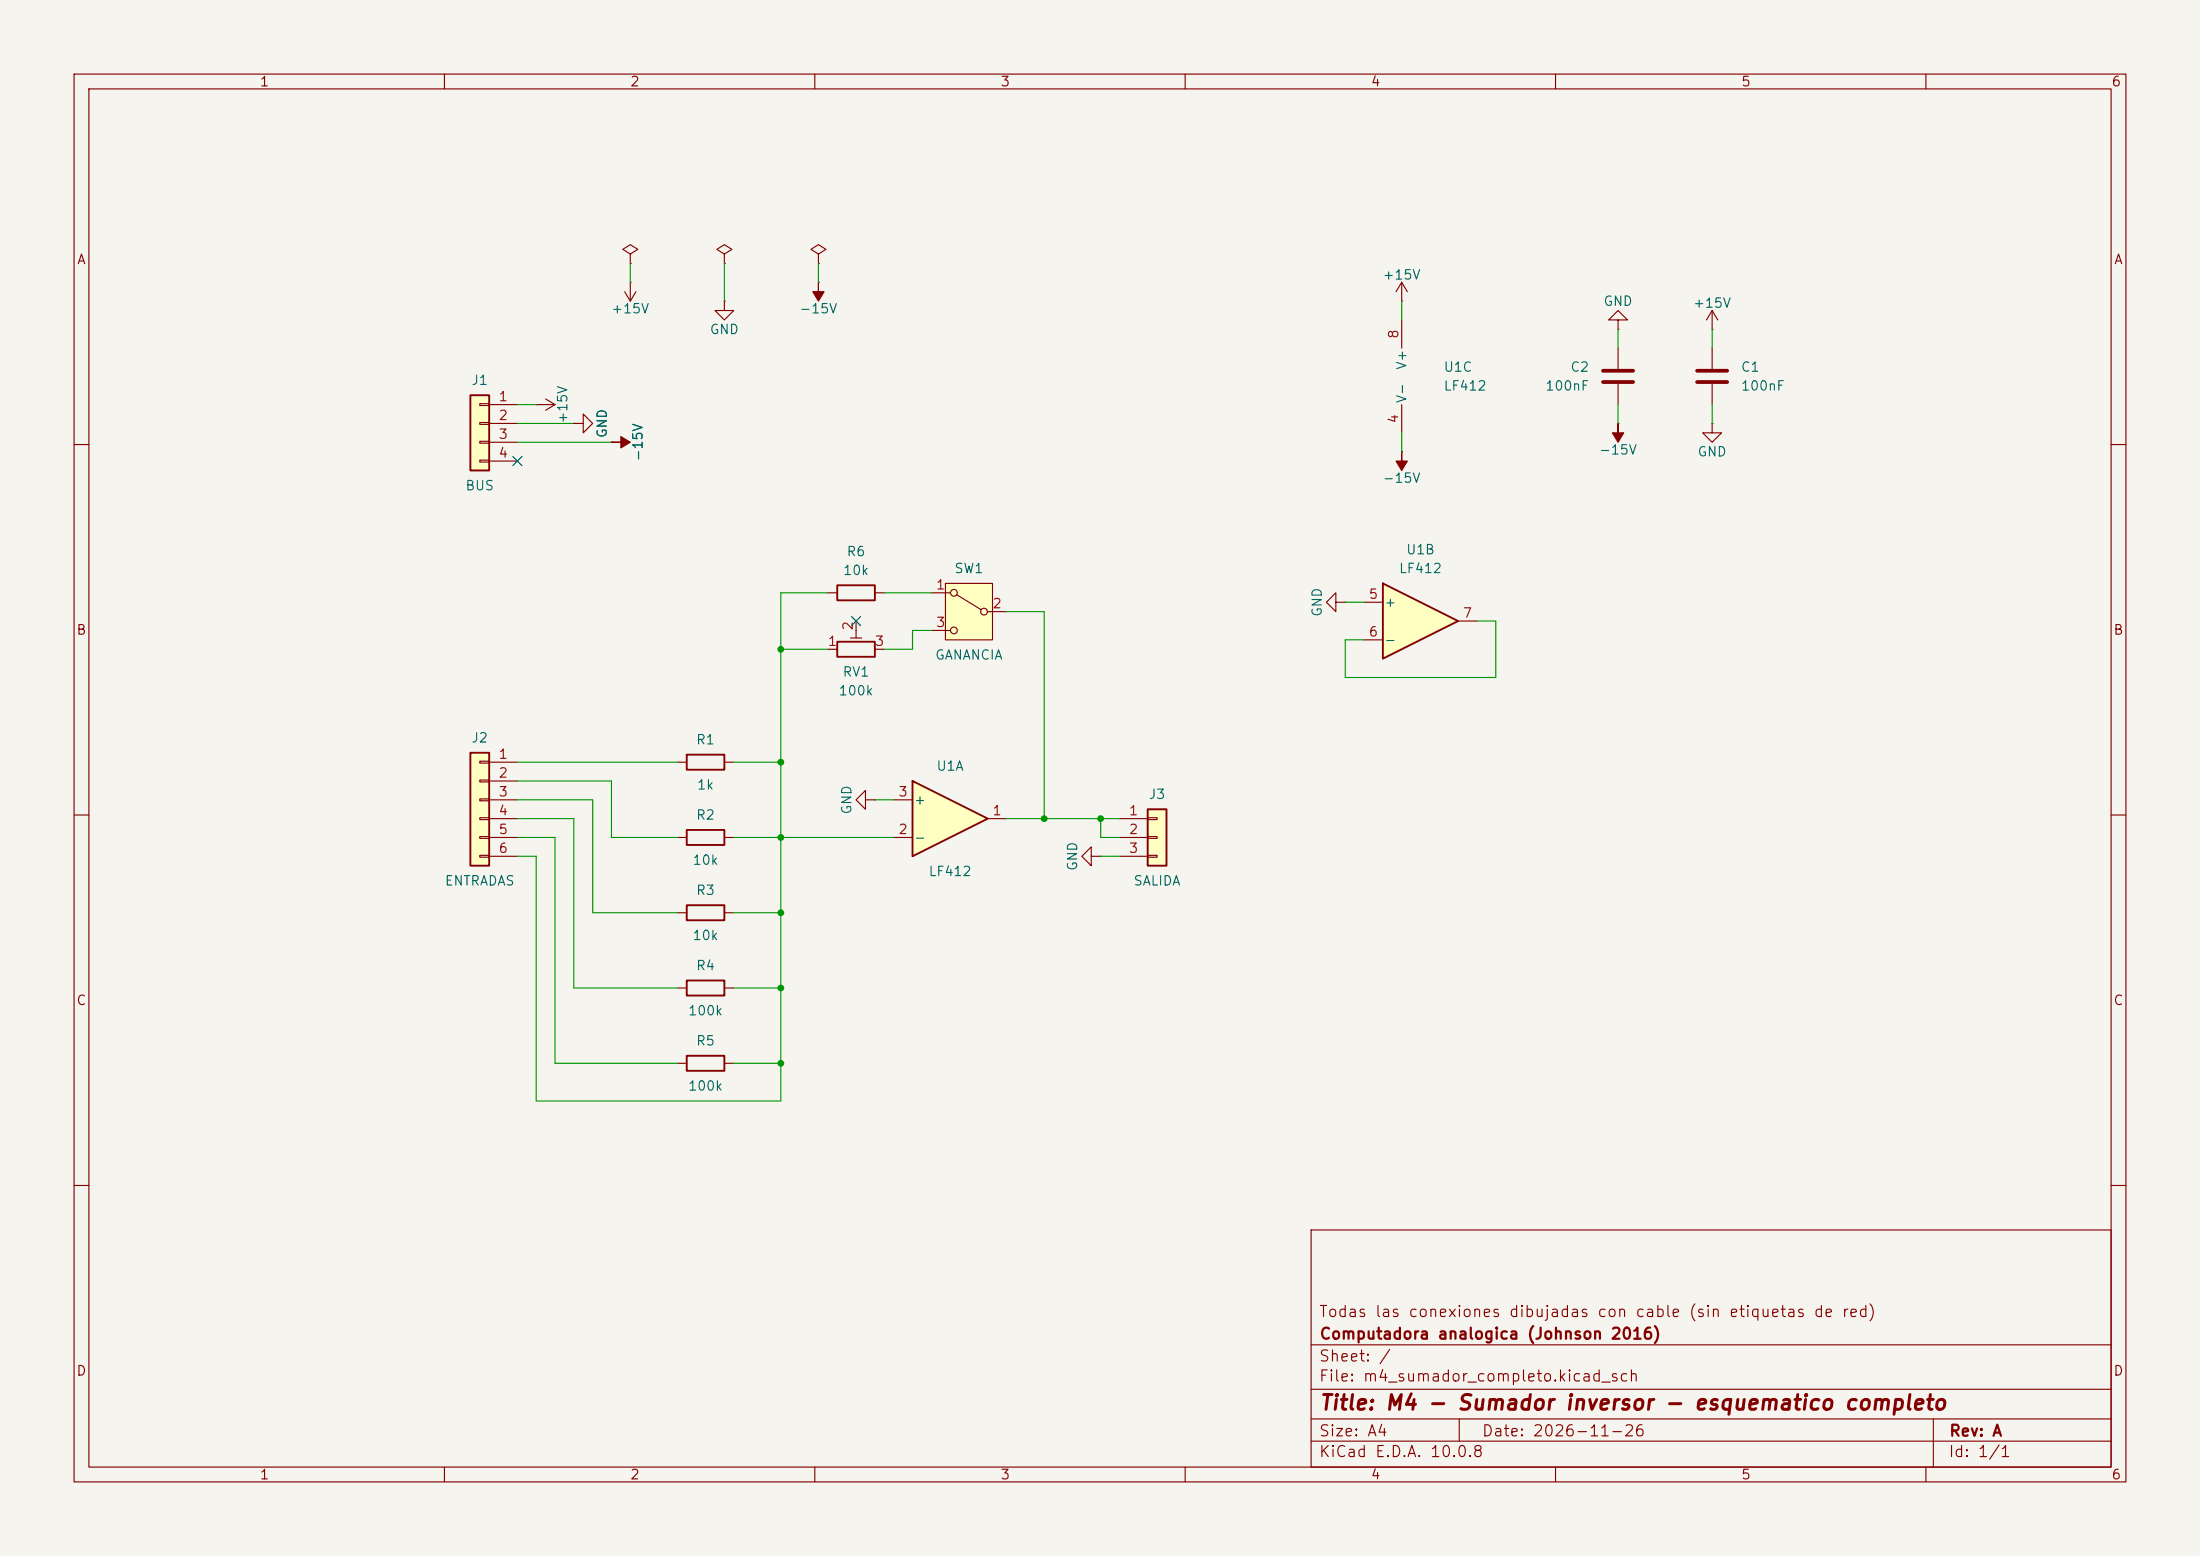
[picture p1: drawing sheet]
<svg xmlns="http://www.w3.org/2000/svg" width="297mm" height="210mm" viewBox="0 0 297 210" stroke-linecap="round" stroke-linejoin="round" font-family="sans-serif">
<path d="M0 0h297v210h-297z" fill="#f5f4ef" stroke="#f5f4ef" stroke-width=".14"/>
<g fill="none" stroke="#840000" stroke-width=".15">
<path d="M10 10h277v190h-277zM12 12h273v186h-273zM60 10v2M110 10v2M160 10v2M210 10v2M260 10v2M189.2 38.1l-.7 1.3M189.2 38.1l.8 1.3M189.2 38.1v2.5M189.2 40.6h.1M218.4 43.2h1.3l-1.3-1.3-1.2 1.3h1.2v1.3"/>
<path d="M218.4 44.5h.1M231.1 57.2v1.2h1.3l-1.3 1.3-1.2-1.3h1.2M231.1 57.2h.1M231.1 44.5h.1M231.1 41.9v2.6M231.1 47v2.8M231.1 51.8v2.8M231.1 41.9l-.7 1.3M231.1 41.9l.8 1.3M10 60h2M285 60h2M180.3 81.3v-1.3l-1.2 1.3 1.2 1.3v-1.3h1.3"/>
<path d="M181.6 81.3h.1M10 110h2M285 110h2M10 160h2M177 166h108v32h-108zM285 160h2M60 198v2M110 198v2M160 198v2M177 194.5h108M177 191.5h108M177 187.5h108"/>
<path d="M177 181.5h108M197 191.5v3M210 198v2M260 198v2M261 191.5v6.5"/>
</g>
<path d="M229.1 50h4.1M229.1 51.6h4.1" fill="none" stroke="#840000" stroke-width=".51"/>
<path d="M186.7 78.7l10.1 5.1-10.1 5.1z" fill="#ffffc2"/>
<path d="M186.7 78.7l10.1 5.1-10.1 5.1z" fill="none" stroke="#840000" stroke-width=".25"/>
<path d="M218.4 57.2h.1M189.2 61h.1M184.1 81.3h2.6M184.1 86.4h2.6M196.8 83.8h2.6" fill="none" stroke="#840000" stroke-width=".15"/>
<g fill="#840000" stroke="#840000" stroke-width=".15">
<path d="M189.2 61v1.2h.8l-.8 1.3-.7-1.3h.7z"/>
<path d="M218.4 57.2v1.2h.8l-.8 1.3-.7-1.3h.7z"/>
</g>
<path d="M154.9 109.2h2.6v7.6h-2.6z" fill="#ffffc2"/>
<path d="M154.9 109.2h2.6v7.6h-2.6z" fill="none" stroke="#840000" stroke-width=".25"/>
<path d="M85.1 34.3l1-.6-1-.7-1 .7 1 .6v1.3M85.1 35.6h.1M147.3 115.6v-1.3l-1.3 1.3 1.3 1.2v-1.2h1.3M148.6 115.6h.1M151.1 110.5h3.8M151.1 113h3.8M151.1 115.6h3.8M154.9 110.4h1.3v.2h-1.3zM154.9 112.9h1.3v.3h-1.3zM154.9 115.4h1.3v.3h-1.3z" fill="none" stroke="#840000" stroke-width=".15"/>
<path d="M123.2 105.4l10.1 5.1-10.1 5.1z" fill="#ffffc2"/>
<path d="M123.2 105.4l10.1 5.1-10.1 5.1z" fill="none" stroke="#840000" stroke-width=".25"/>
<path d="M120.6 113h2.6M120.6 108h2.6M133.3 110.5h2.6" fill="none" stroke="#840000" stroke-width=".15"/>
<path d="M127.6 78.7h6.4v7.7h-6.4z" fill="#ffffc2"/>
<g fill="none" stroke="#840000" stroke-width=".15">
<path d="M189.2 43.2v3.8M189.2 54.6v3.8M218.4 47v2.8M218.4 51.8v2.8M127.6 78.7h6.4v7.7h-6.4zM125.7 80h2.6M125.7 85.1h2.6M129.2 80.3l3.3 2M133.3 82.6h2.6"/>
<circle cx="128.8" cy="80" r=".46"/>
<circle cx="128.8" cy="85.1" r=".46"/>
<circle cx="132.8" cy="82.6" r=".46"/>
</g>
<path d="M216.4 50h4.1M216.4 51.6h4.1" fill="none" stroke="#840000" stroke-width=".51"/>
<path d="M63.5 101.6h2.5v15.2h-2.5z" fill="#ffffc2"/>
<path d="M113 79h5.1v2h-5.1zM113 86.6h5.1v2h-5.1zM63.5 101.6h2.5v15.2h-2.5zM92.7 101.9h5.1v2h-5.1zM92.7 112h5.1v2h-5.1zM92.7 122.2h5.1v2h-5.1zM92.7 132.3h5.1v2.1h-5.1zM92.7 142.5h5.1v2h-5.1z" fill="none" stroke="#840000" stroke-width=".25"/>
<g fill="none" stroke="#840000" stroke-width=".15">
<path d="M72.4 54.6h.1M72.4 54.6h2.5M73.7 53.8l1.2 .8M74.9 54.6l-1.2 .8M82.5 59.7h.1M111.8 80h1.2M111.8 87.6h1.2M114.8 86.1h1.5M115.6 83.8v2.3M118.1 80h1.3M118.1 87.6h1.3M64.8 102.7h1.2v.3h-1.2z"/>
<path d="M64.8 105.3h1.2v.2h-1.2zM64.8 107.8h1.2v.3h-1.2zM64.8 110.4h1.2v.2h-1.2zM64.8 112.9h1.2v.3h-1.2zM64.8 115.4h1.2v.3h-1.2zM66 102.9h3.8M66 105.4h3.8M66 108h3.8M66 110.5h3.8M66 113h3.8M66 115.6h3.8M91.4 102.9h1.3"/>
<path d="M91.4 113h1.3M97.8 102.9h1.3M97.8 113h1.3M116.8 108v-1.3l-1.2 1.3 1.2 1.2v-1.2h1.3M118.1 108h.1M91.4 123.2h1.3M91.4 133.4h1.3M97.8 123.2h1.3M97.8 133.4h1.3M91.4 143.5h1.3M97.8 143.5h1.3"/>
</g>
<path d="M82.5 59.7h1.3v-.8l1.3 .8-1.3 .8v-.8z" fill="#840000" stroke="#840000" stroke-width=".15"/>
<path d="M63.5 53.3h2.5v10.2h-2.5z" fill="#ffffc2"/>
<path d="M63.5 53.3h2.5v10.2h-2.5z" fill="none" stroke="#840000" stroke-width=".25"/>
<g fill="none" stroke="#840000" stroke-width=".15">
<path d="M84.3 39.4l.8 1.2M85.1 38.1h.1M85.1 38.1v2.5M85.9 39.4l-.8 1.2M97.8 34.3l1-.6-1-.7-1 .7 1 .6v1.3M97.8 35.6h.1M110.5 34.3l1-.6-1-.7-1 .7 1 .6v1.3M110.5 35.6h.1M110.5 38.1h.1M64.8 54.5h1.2v.2h-1.2zM64.8 57h1.2v.3h-1.2zM64.8 59.6h1.2v.2h-1.2z"/>
<path d="M66 54.6h3.8M66 57.2h3.8M66 59.7h3.8M77.5 57.2h1.2v-1.3l1.3 1.3-1.3 1.2v-1.2M77.5 57.2h.1M82.5 59.7h.1M97.8 40.6v1.3h1.3l-1.3 1.3-1.3-1.3h1.3M97.8 40.6h.1M64.8 62.1h1.2v.3h-1.2zM66 62.2h3.8"/>
</g>
<path d="M110.5 38.1v1.3h.8l-.8 1.2-.8-1.2h.8z" fill="#840000" stroke="#840000" stroke-width=".15"/>
<g fill="none" stroke="#009600" stroke-width=".15">
<path d="M85.1 35.6v2.5M97.8 35.6v5M110.5 35.6v2.5M69.8 57.2h7.7M69.8 54.6h2.6M69.8 59.7h12.7M189.2 40.6v2.6M189.2 58.4v2.6M218.4 44.5v2.5M218.4 54.6v2.6M231.1 44.5v2.5M231.1 54.6v2.6"/>
<path d="M105.4 87.6h6.4M111.8 80h-6.4v68.6h-33v-33h-2.6M119.4 80h6.3M125.7 85.1h-2.5v2.5h-3.8M135.9 82.6h5.1v27.9M181.6 81.3h2.5M199.4 83.8h2.5v7.6h-20.3v-5h2.5M69.8 113h5.1v30.5h16.5M69.8 105.4h12.7v7.6h8.9M69.8 108h10.2v15.2h11.4M69.8 110.5h7.7v22.9h13.9M69.8 102.9h21.6"/>
<path d="M99.1 113h21.5M99.1 102.9h6.3M118.1 108h2.5M135.9 110.5h15.2M148.6 110.5v2.5h2.5M148.6 115.6h2.5M99.1 133.4h6.3M99.1 123.2h6.3M99.1 143.5h6.3"/>
</g>
<path d="M69.2 61.6l1.3 1.2M70.5 61.6l-1.3 1.2M115 83.2l1.2 1.2M116.2 83.2l-1.2 1.2" fill="none" stroke="#000084" stroke-width=".15"/>
<g fill="#009600">
<circle cx="148.6" cy="110.5" r=".46"/>
<circle cx="105.4" cy="87.6" r=".46"/>
<circle cx="105.4" cy="102.9" r=".46"/>
<circle cx="141" cy="110.5" r=".46"/>
<circle cx="105.4" cy="123.2" r=".46"/>
<circle cx="105.4" cy="143.5" r=".46"/>
<circle cx="105.4" cy="133.4" r=".46"/>
<circle cx="105.4" cy="113" r=".46"/>
</g>
<text font-size="2" fill="#840000" x="178" y="190.8">Title: M4 - Sumador inversor - esquematico completo</text>
<g font-size="1.5" fill="#840000">
<text x="178" y="178.1">Todas las conexiones dibujadas con cable (sin etiquetas de red)</text>
<text x="178" y="184.1">Sheet: /</text>
<text x="178" y="181.1">Computadora analogica (Johnson 2016)</text>
<text x="178" y="186.8">File: m4_sumador_completo.kicad_sch</text>
<text x="178" y="197">KiCad E.D.A. 10.0.8</text>
<text x="178" y="194.2">Size: A4</text>
<text x="200" y="194.2">Date: 2026-11-26</text>
<text x="263" y="197">Id: 1/1</text>
<text x="263" y="194.2">Rev: A</text>
</g>
<g font-size="1.3" fill="#840000">
<text x="35" y="12">1</text>
<text x="85" y="12">2</text>
<text x="135" y="12">3</text>
<text x="185" y="12">4</text>
<text x="235" y="12">5</text>
<text x="285" y="12">6</text>
<text x="10.3" y="36">A</text>
<text x="285.3" y="36">A</text>
<text x="10.2" y="86">B</text>
<text x="285.2" y="86">B</text>
<text x="10.2" y="136">C</text>
<text x="285.2" y="136">C</text>
<text x="10.2" y="186">D</text>
<text x="285.2" y="186">D</text>
<text x="35" y="200">1</text>
<text x="85" y="200">2</text>
<text x="135" y="200">3</text>
<text x="185" y="200">4</text>
<text x="235" y="200">5</text>
<text x="285" y="200">6</text>
</g>
<g font-size="1.3" fill="#006464">
<text x="186.6" y="38">+15V</text>
<text x="216.4" y="41.6">GND</text>
<text x="228.5" y="41.9">+15V</text>
<text x="82.4" y="42.6">+15V</text>
<text x="95.7" y="45.4">GND</text>
<text x="107.8" y="42.6">-15V</text>
<text x="63.6" y="52.3">J1</text>
<text x="190.2" y="50" transform="rotate(-90 190.2 50)">V+</text>
<text x="194.8" y="50.5">U1C</text>
<text x="194.8" y="53">LF412</text>
<text x="208.5" y="53">100nF</text>
<text x="211.9" y="50.5">C2</text>
<text x="234.9" y="50.5">C1</text>
<text x="234.9" y="53">100nF</text>
<text x="76.9" y="57.3" transform="rotate(-90 76.9 57.3)">+15V</text>
<text x="82.2" y="59.2" transform="rotate(-90 82.2 59.2)">GND</text>
<text x="190.2" y="54.5" transform="rotate(-90 190.2 54.5)">V-</text>
<text x="87.1" y="62.4" transform="rotate(-90 87.1 62.4)">-15V</text>
<text x="186.6" y="65.5">-15V</text>
<text x="215.8" y="61.7">-15V</text>
<text x="229.1" y="61.9">GND</text>
<text x="62.7" y="66.5">BUS</text>
<text x="113.7" y="77.9">10k</text>
<text x="114.2" y="75.4">R6</text>
<text x="128.7" y="77.7">SW1</text>
<text x="188.8" y="77.7">LF412</text>
<text x="189.7" y="75.1">U1B</text>
<text x="178.8" y="83.3" transform="rotate(-90 178.8 83.3)">GND</text>
<text x="186.8" y="82.2">+</text>
<text x="126.1" y="89.4">GANANCIA</text>
<text x="186.8" y="87.3">-</text>
<text x="113.1" y="94.2">100k</text>
<text x="113.7" y="91.6">RV1</text>
<text x="63.6" y="100.5">J2</text>
<text x="93.9" y="100.8">R1</text>
<text x="94" y="106.9">1k</text>
<text x="126.3" y="104.3">U1A</text>
<text x="93.9" y="110.9">R2</text>
<text x="115.3" y="110" transform="rotate(-90 115.3 110)">GND</text>
<text x="123.3" y="114">-</text>
<text x="123.3" y="108.9">+</text>
<text x="155" y="108.2">J3</text>
<text x="60" y="119.8">ENTRADAS</text>
<text x="93.4" y="117">10k</text>
<text x="125.3" y="118.6">LF412</text>
<text x="145.7" y="117.6" transform="rotate(-90 145.7 117.6)">GND</text>
<text x="152.9" y="119.8">SALIDA</text>
<text x="93.9" y="121.1">R3</text>
<text x="93.4" y="127.2">10k</text>
<text x="93.9" y="131.3">R4</text>
<text x="92.8" y="137.4">100k</text>
<text x="93.9" y="141.4">R5</text>
<text x="92.8" y="147.5">100k</text>
</g>
<g font-size="1.3" fill="#a90000">
<text x="189.1" y="45.8" transform="rotate(-90 189.1 45.8)">8</text>
<text x="67.2" y="54.5">1</text>
<text x="67.2" y="57">2</text>
<text x="67.2" y="59.6">3</text>
<text x="189.1" y="57.2" transform="rotate(-90 189.1 57.2)">4</text>
<text x="67.2" y="62.1">4</text>
<text x="126.3" y="79.9">1</text>
<text x="133.9" y="82.4">2</text>
<text x="184.7" y="81.1">5</text>
<text x="197.4" y="83.7">7</text>
<text x="111.7" y="87.5">1</text>
<text x="115.4" y="85.2" transform="rotate(-90 115.4 85.2)">2</text>
<text x="118" y="87.5">3</text>
<text x="126.3" y="85">3</text>
<text x="184.7" y="86.2">6</text>
<text x="67.2" y="102.7">1</text>
<text x="67.2" y="105.3">2</text>
<text x="67.2" y="107.8">3</text>
<text x="121.2" y="107.8">3</text>
<text x="67.2" y="110.4">4</text>
<text x="67.2" y="112.9">5</text>
<text x="121.2" y="112.9">2</text>
<text x="133.9" y="110.4">1</text>
<text x="152.3" y="110.4">1</text>
<text x="152.3" y="112.9">2</text>
<text x="67.2" y="115.4">6</text>
<text x="152.3" y="115.4">3</text>
</g>
</svg>
